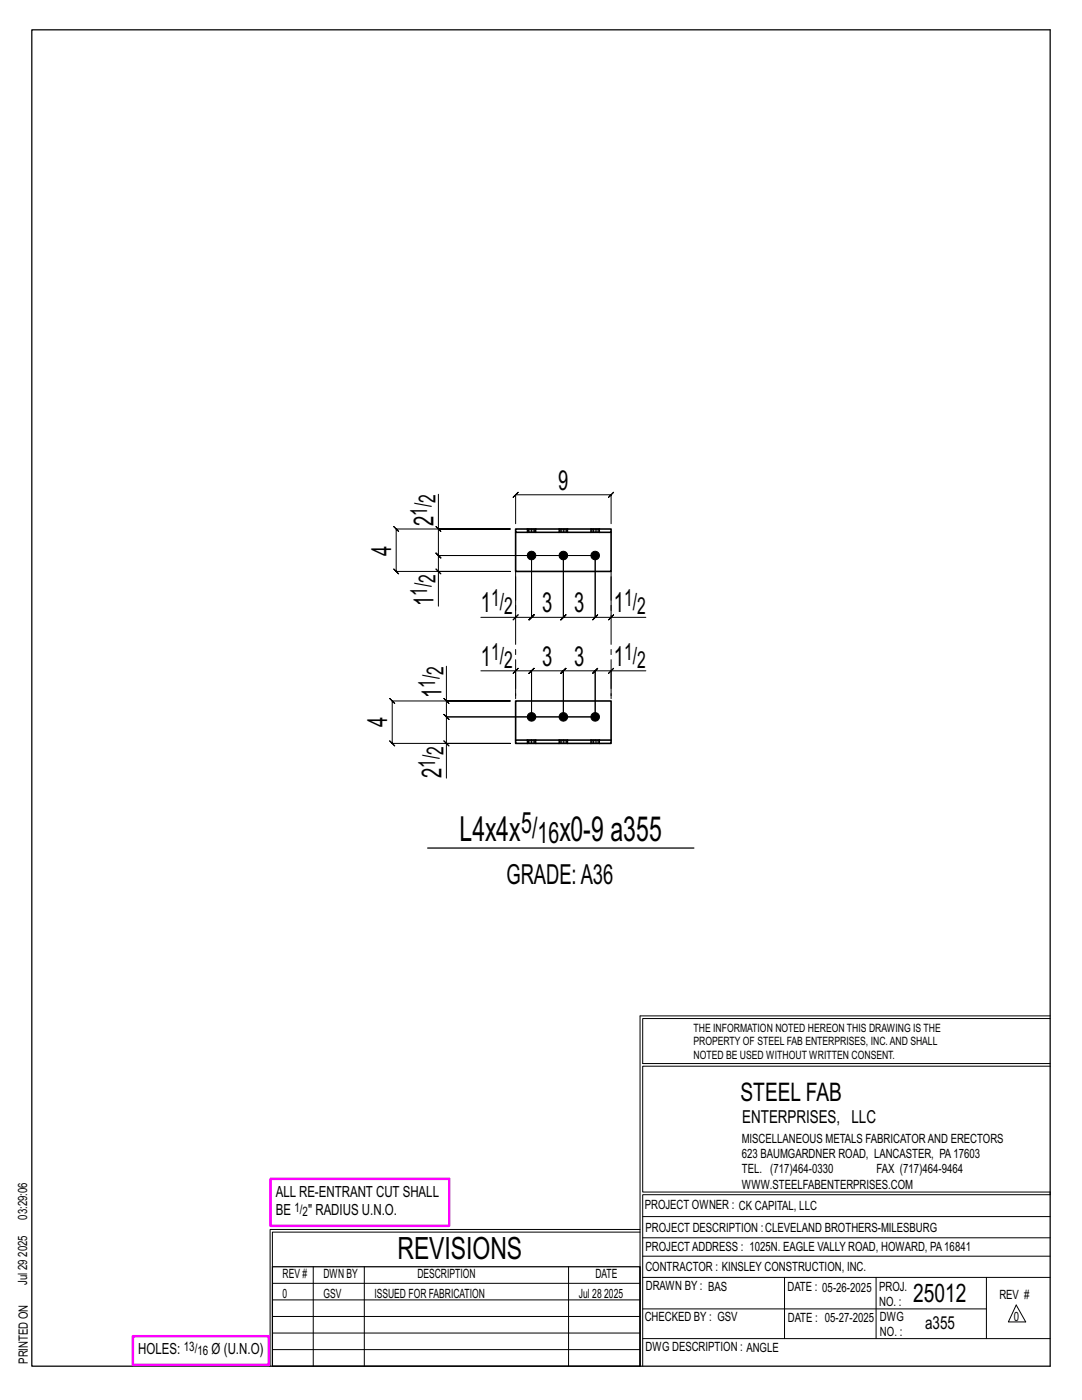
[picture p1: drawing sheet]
<svg xmlns="http://www.w3.org/2000/svg" width="216mm" height="279mm" viewBox="0 0 216 279" stroke-linecap="round" stroke-linejoin="round" font-family="sans-serif">
<g fill="none" stroke="#000" stroke-width=".2">
<path d="M87.5 98.6v7h14.3h-22.7l-.5-.5 1 1-.5-.5v8.4l-.5-.5 1 1-.5-.5h22.7h-14.3v7M87 113.5l1 1zM87 105.1l1 1zM87.5 105.6v5.3l-.5-.5 1 1-.5-.5h31.3M102.9 115.1v8.1h-6.9M102.9 104.5v-5.8l-.5 .5 1-1-.5 .5h19l-.5 .5 1-1-.5 .5v5.8M118.8 110.9v12.3l.5-.5-1 1 .5-.5h-6.4l.5-.5-1 1 .5-.5v-12.3v12.3l.5-.5-1 1 .5-.5h-6.3l.5-.5-1 1 .5-.5v-12.3v12.3l.5-.5-1 1 .5-.5h-3.2M118.8 110.9v12.3l-.5 .5 1-1-.5 .5h3.1M118.8 110.9h-31.3l-.5-.5 1 1-.5-.5v3.1M121.9 115.1v8.1h7M88.6 139.4l1 1zM89.1 133v6.9h12.7h-23.5l-.5-.5 1 1-.5-.5v8.5l-.5-.5 1 1-.5-.5h23.5h-12.7v6.9"/>
<path d="M89.1 139.9v3.2l-.5-.5 1 1-.5-.5h29.7M96 133.9h6.9v4.9M102.4 123.7l1-1zM102.9 133.9h3.2l-.5 .5 1-1-.5 .5v9.2v-9.2l-.5 .5 1-1-.5 .5h6.3l-.5 .5 1-1-.5 .5v9.2v-9.2l-.5 .5 1-1-.5 .5h6.4l-.5 .5 1-1-.5 .5v9.2M103.4 133.4l-1 1zM121.9 123.2l.5-.5-1 1zM121.9 133.9h-3.1l.5-.5-1 1 .5-.5v9.2M122.4 133.4l-1 1zM128.9 133.9h-7v4.9M88.6 147.9l1 1zM118.8 143.1h-29.7l-.5-.5 1 1-.5-.5v5.3M127.7 202.7v70"/>
<path d="M127.7 202.7h81.8M209.5 203.3h-81.3v9h81.3M209.5 212.8h-81.3v25.1h81.3v.5h-81.3v34.3M54.4 259.4h73.3M54.4 256.1h73.3M62.5 252.8v19.9M72.7 252.8v19.9M113.4 252.8v19.9M127.7 245.4h-73.8v27.3M127.7 245.9h-73.3v6.9M128.2 242.8h81.3M128.2 254.9h81.3"/>
<path d="M128.2 250.7h81.3M128.2 247h81.3M156.5 254.9v12.2M174.8 254.9v12.2M196.8 254.9v12.2M54.4 269.3h73.3M54.4 266h73.3M54.4 262.7h73.3M128.2 261.2h68.6M128.2 267.1h81.3M202.8 260.4l1.9 3.4h-3.5z"/>
</g>
<path d="M6.3 6h203.2v266.7h-203.2zM85.3 169.2h53.2M54.4 252.8h73.3v19.9h-73.3z" fill="none" stroke="#000" stroke-width=".25"/>
<path d="M54 235.3h35.6v9.3h-35.6zM26.5 266.7h27.1v5.7h-27.1z" fill="none" stroke="#f0f" stroke-width=".5"/>
<g fill="#000" stroke="#000" stroke-width=".2">
<circle cx="106.1" cy="110.9" r=".86"/>
<circle cx="112.4" cy="110.9" r=".86"/>
<circle cx="118.8" cy="110.9" r=".86"/>
<circle cx="106.1" cy="143.1" r=".86"/>
<circle cx="112.4" cy="143.1" r=".86"/>
<circle cx="118.8" cy="143.1" r=".86"/>
</g>
<g fill="none" stroke="#000" stroke-width=".32">
<path d="M102.9 105.6h19v.6h-19zM102.9 106.2v7.8h19v-7.8M105.2 105.6h.1M105.2 106.2h.1M106.9 105.6h.1M106.9 106.2h.1M111.6 105.6h.1M111.6 106.2h.1M113.3 105.6h.1M113.3 106.2h.1M117.9 105.6h.1M117.9 106.2h.1"/>
<path d="M119.6 105.6h.1M119.6 106.2h.1M102.9 147.7h19v.7h-19zM102.9 147.7v-7.8h19v7.8M105.2 147.7h.1M105.2 148.4h.1M106.9 147.7h.1M106.9 148.4h.1M111.6 147.7h.1M111.6 148.4h.1M113.3 147.7h.1M113.3 148.4h.1"/>
<path d="M117.9 147.7h.1M117.9 148.4h.1M119.6 147.7h.1M119.6 148.4h.1"/>
</g>
<g fill="none" stroke="#000" stroke-width=".2" stroke-dasharray="2 1.4">
<path d="M105.2 105.6v.6M105.2 105.6h.1M105.5 105.6h-.2l-.1 .6M105.7 105.6h-.2v.6h-.2M106.1 105.6h.3v.6h-.3zM106.1 105.6h-.4v.6h-.2M106.1 106.2h-.4M106.4 105.6h.3v.6h-.3M106.7 105.6h.2v.6h-.2M106.9 105.6h.1M106.9 106.2h.1M106.9 106.2v-.6"/>
<path d="M111.6 105.6v.6M111.6 105.6h.1M111.8 105.6h-.2v.6M112.1 105.6h-.3v.6h-.2M112.4 105.6h.3v.6h-.3zM112.4 105.6h-.3v.6h-.3M112.4 106.2h-.3M112.7 105.6h.3v.6h-.3M113 105.6h.2v.6h-.2M113.2 105.6h.1M113.3 106.2h-.1M113.3 106.2v-.6"/>
<path d="M117.9 105.6v.6M117.9 105.6h.1M118.2 105.6h-.2l-.1 .6M118.4 105.6h-.2v.6h-.2M118.8 105.6h.3v.6h-.3zM118.8 105.6h-.4v.6h-.2M118.8 106.2h-.4M119.1 105.6h.3v.6h-.3M119.4 105.6h.2v.6h-.2M119.6 105.6h.1M119.6 106.2h.1M119.6 106.2v-.6"/>
<path d="M105.2 147.7h.1M105.2 147.7v.7M105.3 148.4h-.1M105.5 148.4h-.2v-.7h.2M105.7 147.7h.4v.7h-.4zM105.7 148.4h-.2v-.7h.2M106.1 148.4h.3v-.7h.3M106.1 147.7h.3M106.4 148.4h.3v-.7h.2M106.7 148.4h.2v-.7M106.9 148.4v-.7M106.9 148.4h.1"/>
<path d="M111.6 147.7h.1M111.6 147.7v.7M111.6 148.4h.1M111.8 148.4h-.2v-.7h.2M112.1 147.7h.3v.7h-.3zM112.1 148.4h-.3v-.7h.3M112.4 148.4h.3v-.7h.3M112.4 147.7h.3M112.7 148.4h.3v-.7h.2M113 148.4h.2l.1-.7M113.3 148.4v-.7M113.3 148.4h-.1"/>
<path d="M117.9 147.7h.1M117.9 147.7v.7M118 148.4h-.1M118.2 148.4h-.2v-.7h.2M118.4 147.7h.4v.7h-.4zM118.4 148.4h-.2v-.7h.2M118.8 148.4h.3v-.7h.3M118.8 147.7h.3M119.1 148.4h.3v-.7h.2M119.4 148.4h.2v-.7M119.6 148.4v-.7M119.6 148.4h.1"/>
</g>
<path d="M102.9 114v25.9M121.9 114v25.9" fill="none" stroke="#000" stroke-width=".2" stroke-dasharray="5.8 1 1 1"/>
<g font-size="6.9">
<text x="91.7" y="167.8">L4x4x</text>
<text x="111.6" y="167.8">x0-9 a355</text>
</g>
<text font-size="6.1" x="79.3" y="251.3">REVISIONS</text>
<g font-size="5.9">
<text x="104" y="166.2">5/</text>
<text x="107.3" y="168.3">16</text>
</g>
<g font-size="5.5">
<text x="111.4" y="97.8">9</text>
<text x="86.5" y="105" transform="rotate(-90 86.5 105)">2</text>
<text x="78.1" y="110.9" transform="rotate(-90 78.1 110.9)">4</text>
<text x="86.5" y="121" transform="rotate(-90 86.5 121)">1</text>
<text x="96" y="122.2">1</text>
<text x="108.2" y="122.2">3</text>
<text x="114.6" y="122.2">3</text>
<text x="122.5" y="122.2">1</text>
<text x="96" y="132.9">1</text>
<text x="108.2" y="132.9">3</text>
<text x="114.6" y="132.9">3</text>
<text x="122.5" y="132.9">1</text>
<text x="88.1" y="139.4" transform="rotate(-90 88.1 139.4)">1</text>
<text x="77.3" y="145.2" transform="rotate(-90 77.3 145.2)">4</text>
<text x="88.1" y="155.3" transform="rotate(-90 88.1 155.3)">2</text>
<text x="101" y="176.5">GRADE:A36</text>
</g>
<g font-size="5.1">
<text x="147.8" y="219.8">STEEL FAB</text>
<text x="182.2" y="259.9">25012</text>
</g>
<g font-size="4.7">
<text x="86.9" y="100.4" transform="rotate(-90 86.9 100.4)">2</text>
<text x="85.2" y="103" transform="rotate(-90 85.2 103)">1/</text>
<text x="85.2" y="118.9" transform="rotate(-90 85.2 118.9)">1/</text>
<text x="86.9" y="116.3" transform="rotate(-90 86.9 116.3)">2</text>
<text x="98" y="121">1/</text>
<text x="100.6" y="122.6">2</text>
<text x="124.5" y="121">1/</text>
<text x="127.1" y="122.6">2</text>
<text x="98" y="131.6">1/</text>
<text x="124.5" y="131.6">1/</text>
<text x="86.8" y="137.3" transform="rotate(-90 86.8 137.3)">1/</text>
<text x="88.5" y="134.7" transform="rotate(-90 88.5 134.7)">2</text>
<text x="100.6" y="133.3">2</text>
<text x="127.1" y="133.3">2</text>
<text x="86.8" y="153.2" transform="rotate(-90 86.8 153.2)">1/</text>
<text x="88.5" y="150.6" transform="rotate(-90 88.5 150.6)">2</text>
</g>
<g font-size="3.6">
<text x="148.1" y="224.1">ENTERPRISES, LLC</text>
<text x="184.6" y="265.2">a355</text>
</g>
<g font-size="3.1">
<text x="55" y="238.9">ALL RE-ENTRANT CUT SHALL</text>
<text x="55" y="242.5">BE</text>
<text x="61.5" y="242.5">&quot; RADIUS U.N.O.</text>
<text x="27.6" y="270.2">HOLES:</text>
<text x="42.2" y="270.2">Ø (U.N.O)</text>
</g>
<g font-size="2.6">
<text x="58.8" y="241.8">1/</text>
<text x="60.4" y="242.7">2</text>
<text x="36.7" y="269.6">13/</text>
<text x="39.4" y="270.5">16</text>
</g>
<g font-size="2.5">
<text x="148" y="231.2">623 BAUMGARDNER ROAD, LANCASTER, PA17603</text>
<text x="148" y="228.1">MISCELLANEOUS METALS FABRICATORAND ERECTORS</text>
<text x="148" y="237.2">WWW.STEELFABENTERPRISES.COM</text>
<text x="148" y="234.2">TEL. (717)464-0330</text>
<text x="174.9" y="234.2">FAX (717)464-9464</text>
<text x="5.4" y="243.4" transform="rotate(-90 5.4 243.4)">03:29:06</text>
<text x="128.7" y="241.3">PROJECT OWNER : CK CAPITAL, LLC</text>
<text x="128.8" y="246">PROJECT DESCRIPTION :CLEVELAND BROTHERS-MILESBURG</text>
<text x="5.4" y="250.8" transform="rotate(-90 5.4 250.8)">2025</text>
<text x="128.8" y="249.7">PROJECTADDRESS : 1025N. EAGLE VALLY ROAD, HOWARD, PA16841</text>
<text x="5.4" y="256.5" transform="rotate(-90 5.4 256.5)">Jul 29</text>
<text x="56.4" y="255">REV #</text>
<text x="64.5" y="255">DWN BY</text>
<text x="83.3" y="255">DESCRIPTION</text>
<text x="118.8" y="255">DATE</text>
<text x="128.8" y="253.7">CONTRACTOR : KINSLEY CONSTRUCTION, INC.</text>
<text x="128.9" y="257.5">DRAWN BY : BAS</text>
<text x="157.1" y="257.6">DATE : 05-26-2025</text>
<text x="175.4" y="257.7">PROJ.</text>
<text x="56.4" y="259">0</text>
<text x="64.5" y="259">GSV</text>
<text x="74.7" y="259">ISSUED FOR FABRICATION</text>
<text x="115.5" y="259">Jul 28</text>
<text x="120.6" y="259">2025</text>
<text x="128.6" y="263.7">CHECKED BY : GSV</text>
<text x="157.2" y="263.7">DATE : 05-27-2025</text>
<text x="175.4" y="260.7">NO. :</text>
<text x="175.6" y="263.7">DWG</text>
<text x="199.4" y="259.2">REV #</text>
<text x="202.3" y="263.7">0</text>
<text x="128.8" y="269.7">DWG DESCRIPTION : ANGLE</text>
<text x="175.6" y="266.7">NO. :</text>
<text x="5.5" y="272.2" transform="rotate(-90 5.5 272.2)">PRINTED ON</text>
</g>
<g font-size="2.3">
<text x="138.4" y="208.6">PROPERTY OF STEEL FAB ENTERPRISES, INC.AND SHALL</text>
<text x="138.4" y="205.9">THE INFORMATION NOTED HEREON THIS DRAWING IS THE</text>
<text x="138.4" y="211.3">NOTED BE USED WITHOUT WRITTEN CONSENT.</text>
</g>
</svg>
